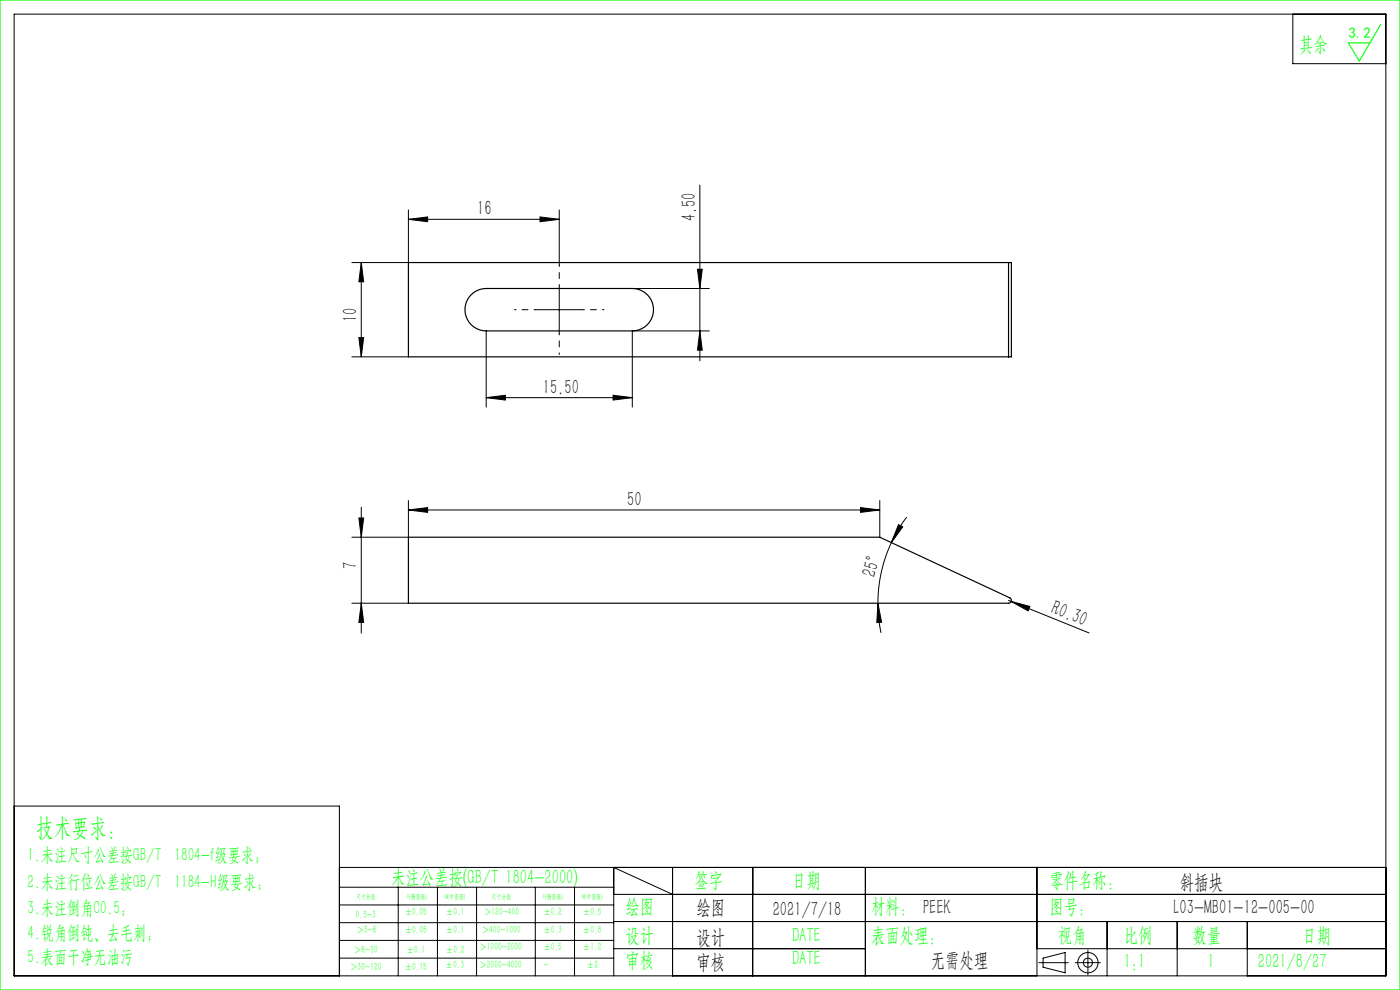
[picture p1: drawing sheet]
<svg xmlns="http://www.w3.org/2000/svg" width="297mm" height="210mm" viewBox="0 0 297 210" stroke-linecap="round" stroke-linejoin="round" font-family="sans-serif">
<g fill="none" stroke="#000" stroke-width=".21">
<path d="M3 3h291v204h-291zM274.3 3v10.5h19.7M148.5 39.3v37.2M76.6 55.7l.5 4.1h-1zM76.6 55.7v20M86.6 46.5l4.1-.5v1zM86.6 44.5v11.2h-12M86.6 46.5h32M114.6 46l4 .5-4 .5zM118.6 44.5v11.7M148 57.1h1l-.5 4.1zM74.6 75.7h12"/>
<path d="M76.1 71.6h1l-.5 4.1zM103.1 70.2v16.2M113.6 65.7h10M118.6 60.7v10M134.1 61.2h16.4M148.5 70.2l.5 4.1h-1zM150.5 70.2h-16.4v16.2M103.1 84.4l4.1-.6v1.1zM103.1 84.4h31M130.1 83.8l4 .6-4 .5zM76.1 109.9h1l-.5 4.1zM76.6 107.6v26.7"/>
<path d="M86.6 108.2l4.1-.5v1zM86.6 106.2v7.8h-12M86.6 108.2h100M182.6 107.7l4 .5-4 .5zM186.6 106.2v7.8M189.1 115.1a30.4 30.4 0 0 0-2.9 12.9M190.6 111.3l.9 .5-2.4 3.3zM192.3 109.7a30.4 30.4 0 0 0-3.2 5.4M74.6 128h12M76.6 128l.5 4h-1zM186.2 128l.8 4-1 .1zM186.2 128a30.4 30.4 0 0 0 .7 6.2"/>
<path d="M214 127.4l17 6.9M214.5 127.6l4 1-.4 1zM3 171h69v36M72 184h222M72 188.2h58.2M72 192h58.2M72 195.7h58.2M72 199.5h58.2M84.5 188.2v18.8M92.8 188.2v18.8M101.1 188.2v18.8M113.6 188.2v18.8"/>
<path d="M121.9 188.2v18.8M130.2 189.7h163.8M130.2 195.5h163.8M142.7 189.7l-12.5-5.7v23M142.7 184v23M159.7 184v23M183.6 184v23M220 184v23M234.9 195.5v11.5M249.7 195.5v11.5M264.6 195.5v11.5M72 203.2h58.2"/>
<path d="M130.2 201.2h53.4M220 201.2h74M220.4 204.2h6.2M221.3 203.2l4.7-1.1v4.3l-4.7-1.2zM228.1 204.2h5.3M230.8 201.5v5.3"/>
<circle cx="230.8" cy="204.2" r="2.15"/>
<circle cx="230.8" cy="204.2" r=".96"/>
</g>
<path d="M113.6 65.7h-4.5M118.6 70.7v4.5M118.6 60.7v-4.5M123.6 65.7h4.5" fill="none" stroke="#000" stroke-width=".21" stroke-dasharray="30.5 1.3 1.3 1.3" stroke-dashoffset="30.1"/>
<path d="M0 0h297v210h-297zM292.9 5.2l-4.5 7.7-2.4-3.8h4.6" fill="none" stroke="#0f0" stroke-width=".25"/>
<g fill="#000">
<path d="M214.5 127.6l4 1-.4 1z"/>
<path d="M86.6 46.5l4.1-.5v1zM114.6 46l4 .5-4 .5zM86.6 108.2l4.1-.5v1zM182.6 107.7l4 .5-4 .5z"/>
<path d="M76.1 71.6h1l-.5 4.1zM76.6 55.7l.5 4.1h-1zM76.6 128l.5 4h-1zM76.1 109.9h1l-.5 4.1z"/>
<path d="M148 57.1h1l-.5 4.1zM148.5 70.2l.5 4.1h-1z"/>
<path d="M103.1 84.4l4.1-.6v1.1zM130.1 83.8l4 .6-4 .5z"/>
<path d="M190.6 111.3l.9 .5-2.4 3.3zM186.2 128l.8 4-1 .1z"/>
</g>
<path d="M214 55.7h.6v20h-.6M214 55.7h-127.4v20h127.4M214 55.7v20M100 62.5a4.5 4.5 0 0 1 3.1-1.3h31a4.5 4.5 0 0 1 4.5 4.5 4.5 4.5 0 0 1-4.5 4.5h-31a4.5 4.5 0 0 1-4.1-2.8 4.5 4.5 0 0 1 1-4.9zM86.6 114h100l27.6 12.8a.6 .6 0 0 1 .3 .7 .6 .6 0 0 1-.5 .5h-127.4z" fill="none" stroke="#000" stroke-width=".25"/>
<text font-size="5.4" fill="#0f0" x="7.7" y="177.2">技术要求：</text>
<g font-size="4.4" fill="#0f0">
<text x="275.6" y="10.8">其余</text>
<text x="83" y="187.5">未注公差按(GB/T 1804-2000)</text>
<text x="147.3" y="188">签字</text>
<text x="168" y="188">日期</text>
<text x="222.6" y="188">零件名称：</text>
<text x="132.7" y="193.6">绘图</text>
<text x="184.8" y="193.6">材料： PEEK</text>
<text x="222.6" y="193.6">图号：</text>
<text x="132.7" y="199.8">设计</text>
<text x="168" y="199.8">DATE</text>
<text x="184.8" y="199.8">表面处理：</text>
<text x="224.4" y="199.8">视角</text>
<text x="238.4" y="199.8">比例</text>
<text x="253" y="199.8">数量</text>
<text x="276.3" y="199.8">日期</text>
<text x="132.7" y="205.1">审核</text>
<text x="168" y="204.6">DATE</text>
<text x="238.4" y="205.3">1:1</text>
<text x="256.2" y="205.3">1</text>
<text x="266.9" y="205.3">2021/8/27</text>
</g>
<g font-size="4.4">
<text x="101.2" y="45.7">16</text>
<text x="147.6" y="46.9" transform="rotate(-90 147.6 46.9)">4.50</text>
<text x="75.8" y="68.3" transform="rotate(-90 75.8 68.3)">10</text>
<text x="115.2" y="83.5">15.50</text>
<text x="133.1" y="107.3">50</text>
<text x="75.8" y="120.6" transform="rotate(-90 75.8 120.6)">7</text>
<text x="185.7" y="122.6" transform="rotate(-75 185.7 122.6)">25°</text>
<text x="222.8" y="130" transform="rotate(22 222.8 130)">R0.30</text>
<text x="250.3" y="188.6">斜插块</text>
<text x="147.8" y="194">绘图</text>
<text x="163.9" y="194.3">2021/7/18</text>
<text x="249" y="194">L03-MB01-12-005-00</text>
<text x="147.8" y="200.2">设计</text>
<text x="147.8" y="205.5">审核</text>
<text x="197.5" y="205">无需处理</text>
</g>
<g font-size="4" fill="#0f0">
<text x="5.9" y="182.6">1.未注尺寸公差按GB/T 1804-f级要求；</text>
<text x="5.9" y="188.4">2.未注行位公差按GB/T 1184-H级要求；</text>
<text x="5.9" y="193.9">3.未注倒角C0.5；</text>
<text x="5.9" y="199.2">4.锐角倒钝、去毛刺；</text>
<text x="5.9" y="204.2">5.表面干净无油污</text>
</g>
<text font-size="3.2" fill="#0f0" x="286.1" y="8">3.2</text>
<g font-size="2.3" fill="#0f0">
<text x="75.5" y="194.7">0.5-3</text>
<text x="75.6" y="198">＞3-6</text>
<text x="85.9" y="194.2">±0.05</text>
<text x="85.9" y="198">±0.05</text>
<text x="94.6" y="194.2">±0.1</text>
<text x="94.6" y="198">±0.1</text>
<text x="102.2" y="198">＞400-1000</text>
<text x="102.7" y="194.2">＞120-400</text>
<text x="115.3" y="194.2">±0.2</text>
<text x="115.3" y="198">±0.3</text>
<text x="123.7" y="194.2">±0.5</text>
<text x="123.7" y="198">±0.8</text>
<text x="75.1" y="202.2">＞6-30</text>
<text x="86.3" y="202.2">±0.1</text>
<text x="94.6" y="202.2">±0.2</text>
<text x="101.7" y="201.6">＞1000-2000</text>
<text x="115.3" y="201.6">±0.5</text>
<text x="123.7" y="201.6">±1.2</text>
<text x="74.3" y="205.8">＞30-120</text>
<text x="85.9" y="205.8">±0.15</text>
<text x="94.5" y="205.4">±0.3</text>
<text x="101.7" y="205.4">＞2000-4000</text>
<text x="115.3" y="205.4">-</text>
<text x="124.5" y="205.4">±2</text>
</g>
<g font-size="1.5" fill="#0f0">
<text x="75.5" y="190.6">尺寸分段</text>
<text x="86.4" y="190.6">F(精密级)</text>
<text x="94.4" y="190.6">M(中密级)</text>
<text x="104.3" y="190.6">尺寸分段</text>
<text x="115.2" y="190.6">F(精密级)</text>
<text x="123.5" y="190.6">M(中密级)</text>
</g>
</svg>
